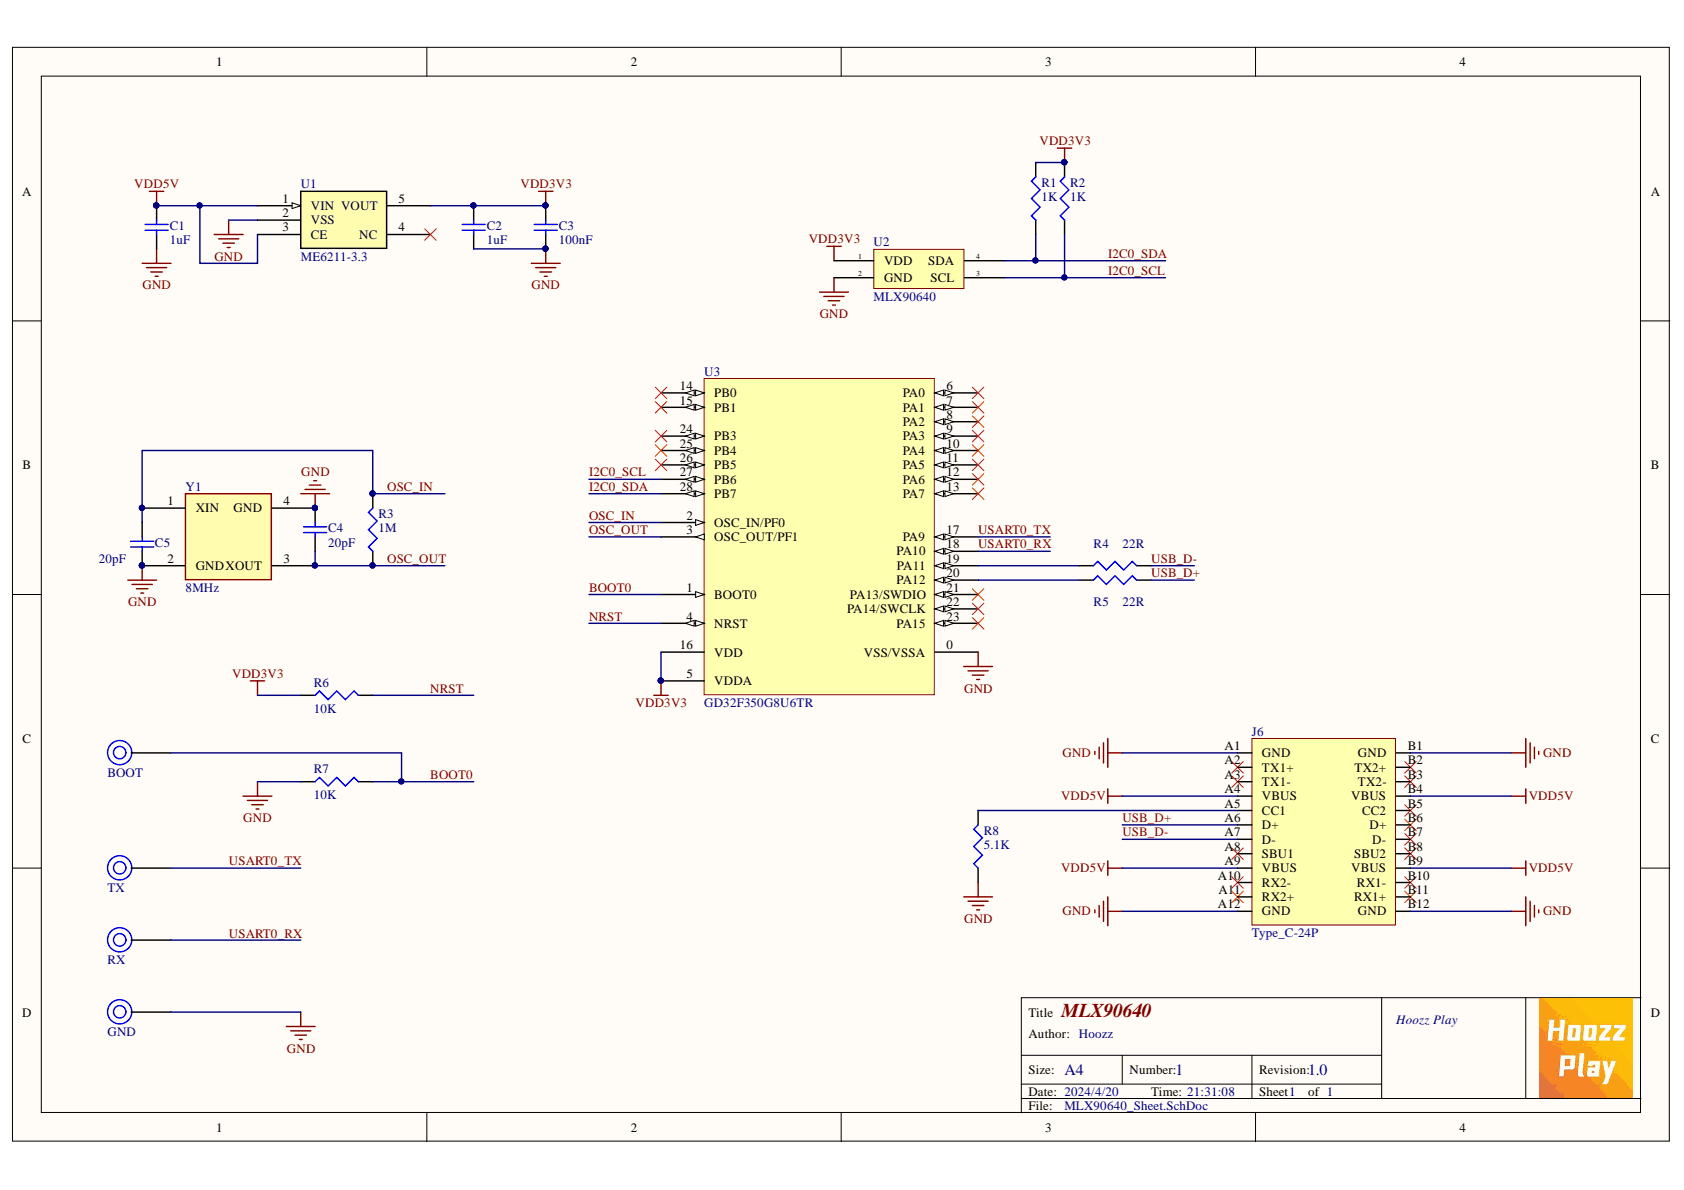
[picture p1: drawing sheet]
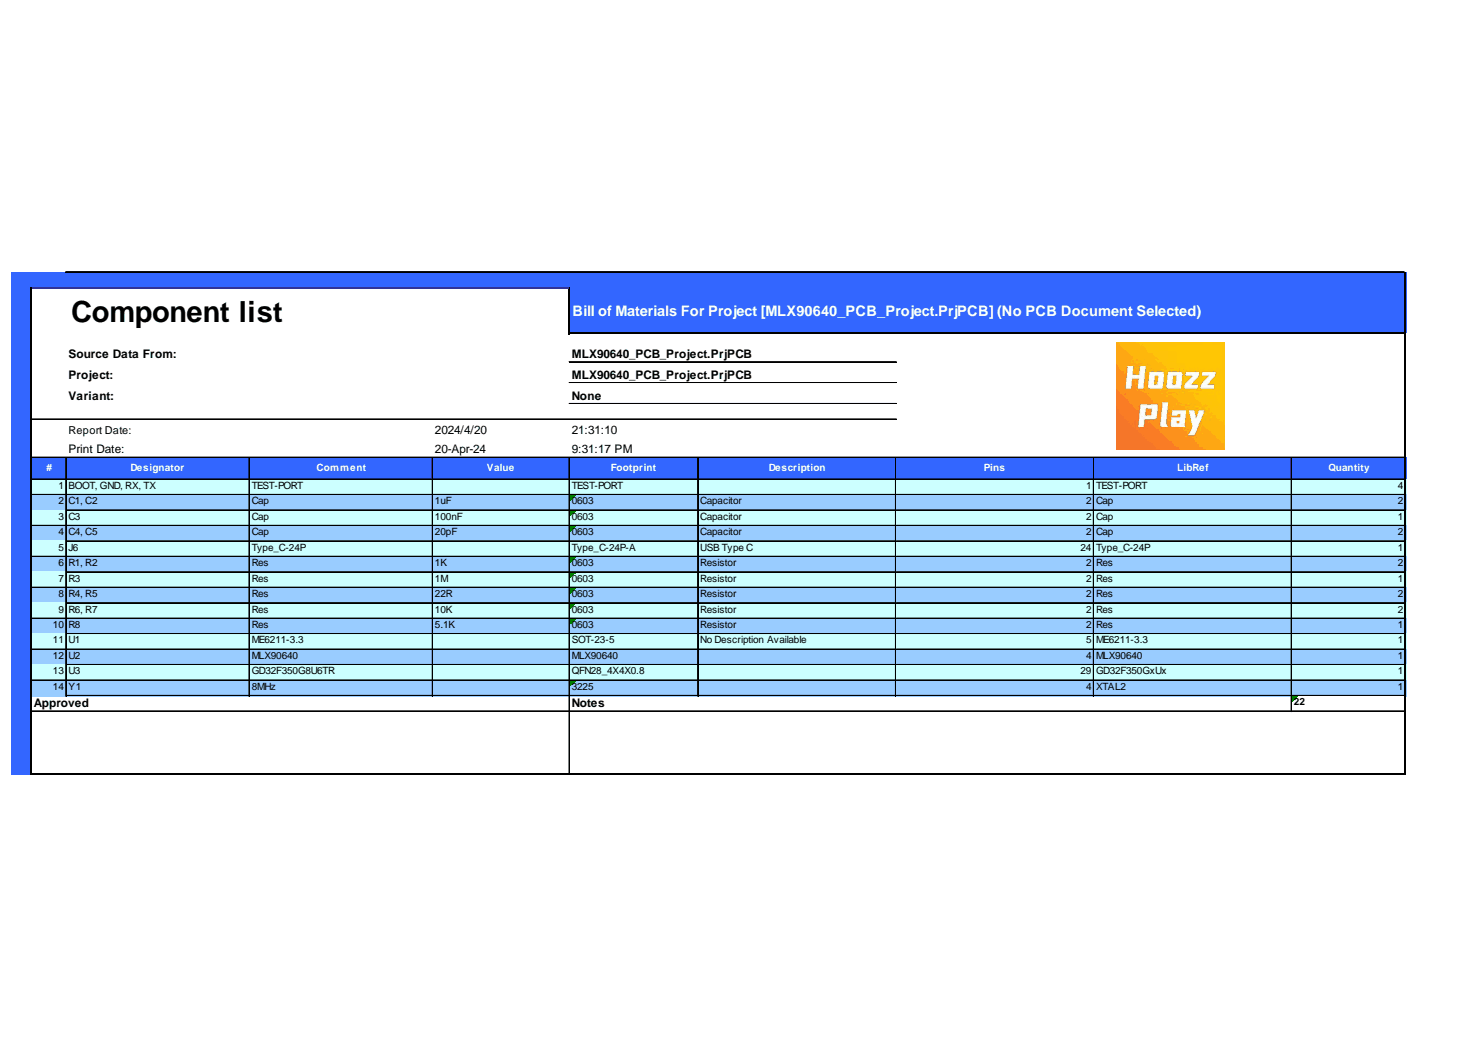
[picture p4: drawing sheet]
# Altium project MLX90640_PCB_Project.PrjPCB
1 sheet, 22 parts. Net scope: global (net labels, ports and power ports of the same name join across sheets).
Board file: MLX90640_PCB.PcbDoc

## Sheet MLX90640_Sheet.SchDoc: MLX90640
size A4; Author: Hoozz; DrawnBy: Hoozz; Organization: Hoozz Play; DocumentNumber: 1; Revision: 1.0; SheetNumber: 1; SheetTotal: 1

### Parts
BOOT  TEST-PORT  [TEST-PORT]  (value not drawn)
C1  value 1uF  [0603]  (hidden comment: Cap)
C2  value 1uF  [0603]  (hidden comment: Cap)
C3  value 100nF  [0603]  (hidden comment: Cap)
C4  value 20pF  [0603]  (hidden comment: Cap)
C5  value 20pF  [0603]  (hidden comment: Cap)
GND  TEST-PORT  [TEST-PORT]  (value not drawn)
J6  Type_C-24P  [Type_C-24P-A]
R1  value 1K  [0603]  (hidden comment: Res)
R2  value 1K  [0603]  (hidden comment: Res)
R3  value 1M  [0603]  (hidden comment: Res)
R4  value 22R  [0603]  (hidden comment: Res)
R5  value 22R  [0603]  (hidden comment: Res)
R6  value 10K  [0603]  (hidden comment: Res)
R7  value 10K  [0603]  (hidden comment: Res)
R8  value 5.1K  [0603]  (hidden comment: Res)
RX  TEST-PORT  [TEST-PORT]  (value not drawn)
TX  TEST-PORT  [TEST-PORT]  (value not drawn)
U1  ME6211-3.3  [SOT-23-5]
U2  MLX90640  [MLX90640]
U3  GD32F350G8U6TR  [QFN28_4X4X0.8]
Y1  8MHz  [3225]

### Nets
GND: C1.1 C2.1 C3.1 C4.2 C5.1 GND.T J6.A1(GND) J6.A12(GND) J6.B1(GND) J6.B12(GND) R7.1 R8.1 U1.2(VSS) U2.2(GND) U3.0(VSS/VSSA) Y1.2(GND) Y1.4(GND)
VDD3V3: C2.2 C3.2 R1.2 R2.2 R6.1 U1.5(VOUT) U2.1(VDD) U3.5(VDDA) U3.16(VDD)
VDD5V: C1.2 J6.A4(VBUS) J6.A9(VBUS) J6.B4(VBUS) J6.B9(VBUS) U1.1(VIN) U1.3(CE)
BOOT0: BOOT.T R7.2 U3.1(BOOT0)
I2C0_SCL: R2.1 U2.3(SCL) U3.27(PB6)
I2C0_SDA: R1.1 U2.4(SDA) U3.28(PB7)
NRST: R6.2 U3.4(NRST)
OSC_IN: C5.2 R3.2 U3.2(OSC_IN/PF0) Y1.1(XIN)
OSC_OUT: C4.1 R3.1 U3.3(OSC_OUT/PF1) Y1.3(XOUT)
USART0_RX: RX.T U3.18(PA10)
USART0_TX: TX.T U3.17(PA9)
USB_D+: J6.A6(D+) R5.2
USB_D-: J6.A7(D-) R4.2
NetJ6_A5: J6.A5(CC1) R8.2
NetR4_1: R4.1 U3.19(PA11)
NetR5_1: R5.1 U3.20(PA12)

Not connected (* = marked no-connect by the designer): J6 A2(TX1+)* A3(TX1-)* A8(SBU1)* A10(RX2-)* A11(RX2+)* B2(TX2+)* B3(TX2-)* B5(CC2)* B6(D+)* B7(D-)* B8(SBU2)* B10(RX1-)* B11(RX1+)*; U1 4(NC)*; U3 6(PA0)* 7(PA1)* 8(PA2)* 9(PA3)* 10(PA4)* 11(PA5)* 12(PA6)* 13(PA7)* 14(PB0)* 15(PB1)* 21(PA13/SWDIO)* 22(PA14/SWCLK)* 23(PA15)* 24(PB3)* 25(PB4)* 26(PB5)*
